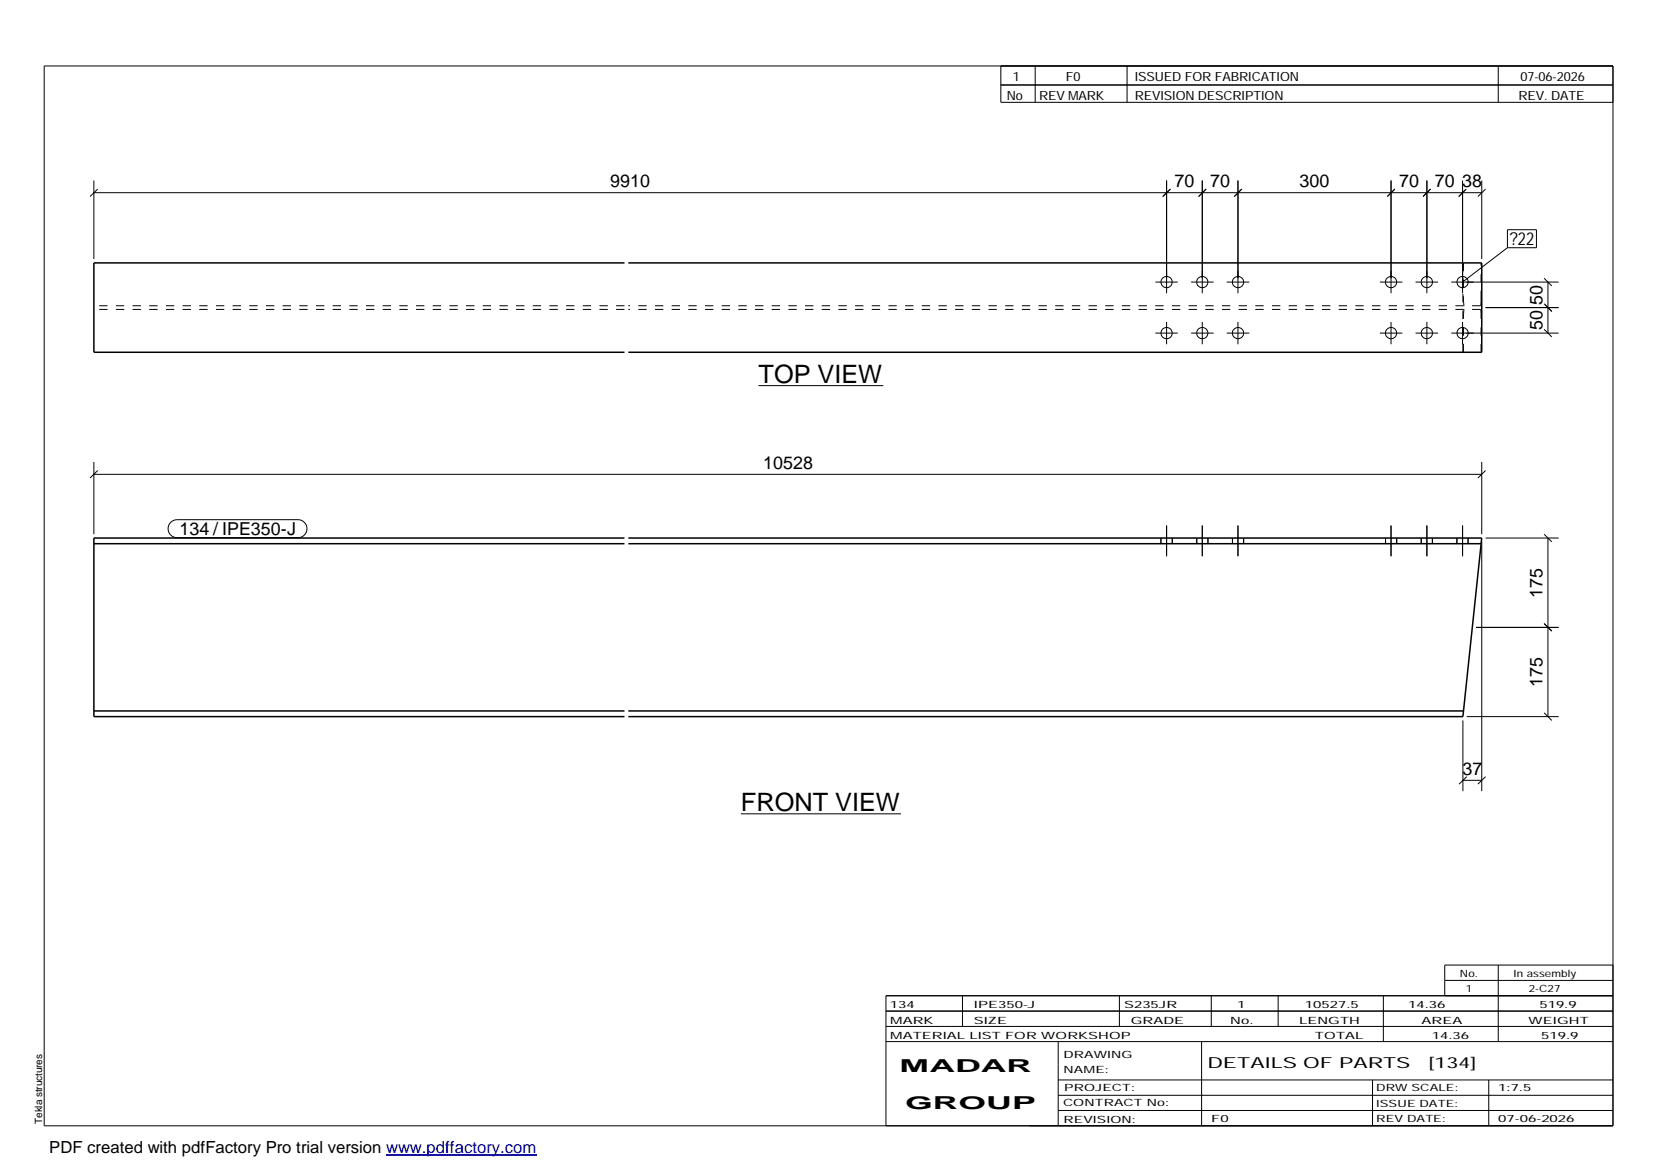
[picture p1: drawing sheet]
<svg xmlns="http://www.w3.org/2000/svg" width="420mm" height="297mm" viewBox="0 0 420 297" stroke-linecap="round" stroke-linejoin="round" font-family="sans-serif">
<g fill="none" stroke="#000" stroke-width=".25">
<path d="M11.2 16.7h398.3v269.1h-398.3zM254.1 16.7v9.3h155.4M262.8 16.7v9.3M286.1 16.7v9.3M380.4 16.7v9.3M254.1 21.6h155.4M23.8 45.8v20M23.8 48.9h352.4M24.8 48l-1.9 1.9M296.2 45.8v28.7M297.1 48l-1.9 1.9M305.2 45.8v28.7"/>
<path d="M306.2 48l-1.9 1.9M314.3 45.8v28.7M315.3 48l-1.9 1.9M353.1 45.8v28.7M354.1 48l-1.9 1.9M362.2 45.8v28.7M363.2 48l-1.9 1.9M371.3 45.8v28.7M372.2 48l-1.9 1.9M376.2 45.8v20M377.1 48l-1.9 1.9M382.7 58.3h7.4v4.6h-7.4z"/>
<path d="M293.3 71.6h5.7M302.4 71.6h5.7M311.4 71.6h5.8M350.3 71.6h5.7M359.4 71.6h5.7M368.4 71.6h27.3M377.1 78.1h18.6M382.7 62.9l-11.4 8.7M392 77.1l2 2M392 70.6l2 2M393 71.6v13M192.6 97.9h31.6"/>
<path d="M293.3 84.6h5.7M296.2 81.7v5.7M302.4 84.6h5.7M305.2 81.7v5.7M311.4 84.6h5.8M314.3 81.7v5.7M350.3 84.6h5.7M353.1 81.7v5.7M359.4 84.6h5.7M362.2 81.7v5.7M368.4 84.6h27.3M371.3 81.7v5.7"/>
<path d="M392 83.6l2 1.9M23.8 117.3v18.3M24.8 119.5l-1.9 1.9M376.2 117.3v18.3M377.1 119.5l-1.9 1.9M23.8 120.4h352.4M43.3 132.6l.8-.5 .9-.2h30.6a2.29 2.29 0 0 1 2.3 2.3 2.29 2.29 0 0 1-2.3 2.3h-30.6a2.27 2.27 0 0 1-2.2-1.4 2.27 2.27 0 0 1 .5-2.5zM294.7 136.6v1.4M296.2 133.4v7.8M297.6 136.6v1.4M303.8 136.6v1.4M305.2 133.4v7.8"/>
<path d="M306.7 136.6v1.4M312.9 136.6v1.4M314.3 133.4v7.8M315.7 136.6v1.4M351.7 136.6v1.4M353.1 133.4v7.8M354.6 136.6v1.4M360.8 136.6v1.4M362.2 133.4v7.8M363.6 136.6v1.4M369.9 136.6v1.4M371.3 133.4v7.8"/>
<path d="M372.7 136.6v1.4M376.2 137.6v63.3M377.1 136.6h18.6M392 135.6l2 2M393 136.6v45.3M374.7 159.3h21M392 158.3l2 1.9M371.4 198.1h4.8M371.4 182.9v18M372.4 181.9h23.3M372.4 197.2l-2 1.9M377.1 197.2l-1.9 1.9"/>
<path d="M392 181l2 1.9M188.1 206.6h40.6M224.9 256.7h184.6M244.3 252.8v7.8M284.2 252.8v7.8M307.5 252.8v7.8M324.5 252.8v7.8M351.2 252.8v11.6M366.8 248.9h42.7M380.4 245v19.4M409.5 245h-42.7v7.8M409.5 252.8h-184.6v33"/>
<path d="M224.9 264.4h184.6M224.9 260.6h184.6M268.6 264.4v21.4M268.6 274.2h140.9M268.6 278.1h140.9M305.1 264.4v21.4M348.4 274.2v11.6M378 274.2v11.6M268.6 281.9h140.9"/>
<circle cx="296.2" cy="71.6" r="1.43"/>
<circle cx="305.2" cy="71.6" r="1.42"/>
<circle cx="314.3" cy="71.6" r="1.42"/>
<circle cx="353.2" cy="71.6" r="1.42"/>
<circle cx="362.2" cy="71.6" r="1.42"/>
<circle cx="371.3" cy="71.6" r="1.42"/>
<circle cx="296.2" cy="84.6" r="1.43"/>
<circle cx="305.2" cy="84.6" r="1.42"/>
<circle cx="314.3" cy="84.6" r="1.42"/>
<circle cx="353.2" cy="84.6" r="1.42"/>
<circle cx="362.2" cy="84.6" r="1.42"/>
<circle cx="371.3" cy="84.6" r="1.42"/>
</g>
<path d="M158.5 66.7h-134.7v22.7h134.7M159.5 66.7h216.7v22.7h-216.7M23.8 138h134.7M158.5 136.6h-134.7v45.3h134.7M159.5 136.6h216.7l-.2 1.4M159.5 138h216.5M376 138l-4.6 43.9h-211.9M23.8 180.5h134.7M159.5 180.5h212" fill="none" stroke="#000" stroke-width=".38"/>
<g fill="none" stroke="#000" stroke-width=".25" stroke-dasharray="2.1 2.1" stroke-linecap="butt">
<path d="M158.5 78.6h-134.7M158.5 77.6h-134.7M371.5 66.7v9.2M371.5 75.9l.1 .7M371.6 76.6v.6M371.6 79.6l-.1 .6M371.6 77.2v.3M371.6 79v.6M371.6 77.5l.1 .1M371.6 78.7v.3M371.7 78.6l-.1 .1M375.8 78.6h-216.3"/>
<path d="M375.8 77.6h-216.3M375.8 77.6l.1-.1M375.9 77.5l.1-.3M375.9 78.7l-.1-.1M376 77.2v-.6M376 79l-.1-.3M376 75.9v-9.2M376 76.6v-.7M376 79.6v-.6M371.4 89.4v-22.7M371.5 89.4v-9.2M376 89.4v-9.2"/>
<path d="M376 80.2v-.6M371.6 180.4l-.1 .1"/>
</g>
<path d="M98 293.3h38.2" fill="none" stroke="#00f" stroke-width=".3"/>
<g font-size="6.4">
<text x="192.6" y="97.2">TOP VIEW</text>
<text x="188.1" y="205.9">FRONT VIEW</text>
</g>
<g font-size="4.5">
<text x="154.9" y="47.5">9910</text>
<text x="298.2" y="47.5">70</text>
<text x="307.3" y="47.5">70</text>
<text x="329.9" y="47.5">300</text>
<text x="355.2" y="47.5">70</text>
<text x="364.2" y="47.5">70</text>
<text x="371.2" y="47.5">38</text>
<text x="383.3" y="62.3">?22</text>
<text x="391.6" y="77.4" transform="rotate(-90 391.6 77.4)">50</text>
<text x="391.6" y="83.8" transform="rotate(-90 391.6 83.8)">50</text>
<text x="193.7" y="119">10528</text>
<text x="45.6" y="135.9">134 / IPE350-J</text>
<text x="391.6" y="151.7" transform="rotate(-90 391.6 151.7)">175</text>
<text x="391.6" y="174.4" transform="rotate(-90 391.6 174.4)">175</text>
<text x="371.3" y="196.7">37</text>
<text x="228.4" y="272.3">MADAR</text>
<text x="229.8" y="281.6">GROUP</text>
</g>
<text font-size="4.2" x="12.5" y="292.7">PDF created with pdfFactory Pro trial version www.pdffactory.com</text>
<g font-size="3.9">
<text x="306.5" y="271.3">DETAILS OF PARTS</text>
<text x="362.7" y="271.3">[134]</text>
</g>
<g font-size="3.2">
<text x="257.1" y="20.5">1</text>
<text x="270.6" y="20.5">F0</text>
<text x="288.1" y="20.5">ISSUED FOR FABRICATION</text>
<text x="386" y="20.5">07-06-2026</text>
<text x="255.6" y="25.5">No</text>
<text x="263.8" y="25.5">REV MARK</text>
<text x="288.1" y="25.5">REVISION DESCRIPTION</text>
<text x="385.5" y="25.5">REV. DATE</text>
</g>
<g font-size="2.5">
<text x="370.6" y="247.9">No.</text>
<text x="372.1" y="251.8">1</text>
<text x="384.3" y="247.9">In assembly</text>
<text x="388.1" y="251.8">2-C27</text>
<text x="225.9" y="255.9">134</text>
<text x="247.3" y="255.9">IPE350-J</text>
<text x="285.4" y="255.9">S235JR</text>
<text x="314.1" y="255.9">1</text>
<text x="331.3" y="255.9">10527.5</text>
<text x="357.5" y="255.9">14.36</text>
<text x="390.8" y="255.9">519.9</text>
<text x="226" y="263.7">MATERIAL LIST FOR WORKSHOP</text>
<text x="226" y="259.9">MARK</text>
<text x="247.2" y="259.9">SIZE</text>
<text x="287.1" y="259.9">GRADE</text>
<text x="312.3" y="259.9">No.</text>
<text x="329.8" y="259.9">LENGTH</text>
<text x="333.8" y="263.7">TOTAL</text>
<text x="360.9" y="259.9">AREA</text>
<text x="363.5" y="263.7">14.36</text>
<text x="388.1" y="259.9">WEIGHT</text>
<text x="391.3" y="263.7">519.9</text>
<text x="270" y="268.5">DRAWING</text>
<text x="270" y="272.5">NAME:</text>
<text x="269.9" y="280.9">CONTRACT No:</text>
<text x="270.2" y="277">PROJECT:</text>
<text x="349.4" y="277.1">DRW SCALE:</text>
<text x="349.4" y="281">ISSUE DATE:</text>
<text x="380.4" y="277.1">1:7.5</text>
<text x="10.7" y="285.4" transform="rotate(-90 10.7 285.4)">Tekla structures</text>
<text x="270" y="285">REVISION:</text>
<text x="307.5" y="284.8">F0</text>
<text x="349.4" y="284.8">REV DATE:</text>
<text x="380.4" y="284.8">07-06-2026</text>
</g>
</svg>
